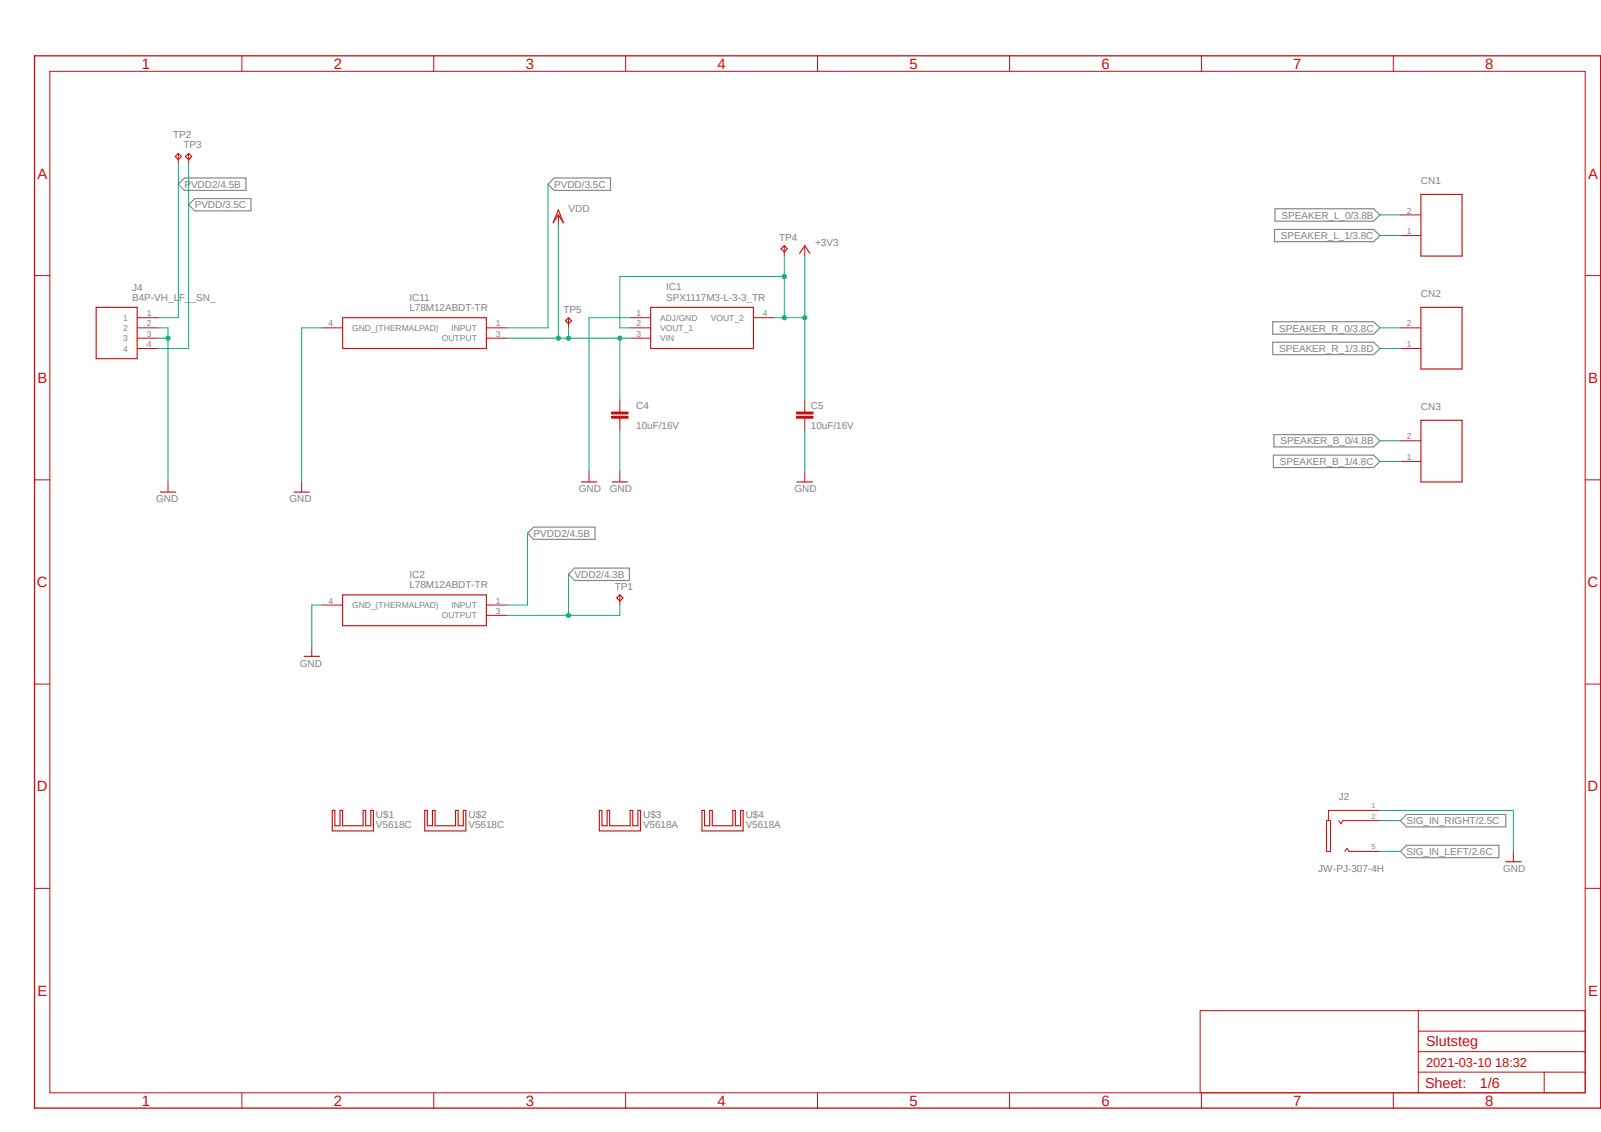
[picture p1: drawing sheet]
<svg xmlns="http://www.w3.org/2000/svg" width="420mm" height="297mm" viewBox="0 0 420 297" stroke-linecap="round" stroke-linejoin="round" font-family="sans-serif">
<path d="M8.5 14.3l411.5 276.9M420 14.5l-411.5 276.8" fill="none" stroke="#fff" stroke-width=".26"/>
<g fill="none" stroke="#808080" stroke-width=".3">
<path d="M48.4 46.7h16.1v3.3h-16.1l-1.6-1.7zM49.5 53.7l1.6-1.6h14.7v3.2h-14.7zM145.4 46.7h14.7v3.3h-14.7l-1.6-1.7zM334.5 54.8h25.8l1.7 1.6-1.7 1.6h-25.8zM334.3 60.2h26l1.7 1.6-1.7 1.6h-26zM333.9 84.4h26.4l1.7 1.6-1.7 1.7h-26.4zM333.9 89.8h26.4l1.7 1.6-1.7 1.6h-26.4zM334.1 119.4h26.2l1.7 1.7-1.7 1.6h-26.2zM334.2 114h26.1l1.7 1.7-1.7 1.6h-26.1zM138.4 139.9l1.6-1.6h16.1v3.2h-16.1zM149.1 150.7l1.6-1.6h14.4v3.2h-14.4zM367.4 215.3l1.6-1.6h26v3.3h-26z"/>
<path d="M367.4 223.4l1.6-1.6h24.2v3.2h-24.2z"/>
</g>
<path d="M146.5 55.1l1.3 3.3-1.3-2-1.4 2zM372.7 51h10.8v16.2h-10.8zM89.9 83.4h37.7v8h-37.7zM170.7 80.6h27v10.8h-27zM372.7 80.6h10.8v16.2h-10.8zM77.1 129.1h4" fill="none" stroke="#c90d0c" stroke-width=".3"/>
<g fill="none" stroke="#c90d0c" stroke-width=".26">
<path d="M13.1 18.7h402.7v268h-402.7zM63.5 14.6v4.1M113.8 14.6v4.1M164.1 14.6v4.1M214.5 14.6v4.1M264.8 14.6v4.1M315.2 14.6v4.1M365.5 14.6v4.1M146.5 56.4v2.7M367.4 56.4h5.3M9.1 72.3h4M367.4 61.8h5.3"/>
<path d="M415.8 72.3h4.1M84.5 86h5.4M127.6 86h5.4M127.6 88.7h5.4M165.3 86h5.4M165.3 88.7h5.4M165.3 83.4h5.4M197.7 83.4h5.3M367.4 91.4h5.3M367.4 86h5.3M211.1 107.6v.5M211.1 109.7v.6"/>
<path d="M9.1 125.9h4M79.1 126.4v2.7M415.8 125.9h4.1M9.1 179.5h4M415.8 179.5h4.1M9.1 233.1h4M415.8 233.1h4.1M372.1 265.2v21.5M372.1 275.9h43.7M372.1 270.6h43.7M415.8 265.2h-101v21.5M63.5 286.7v4"/>
<path d="M113.8 286.7v4M164.1 286.7v4M214.5 286.7v4M264.8 286.7v4M315.2 286.7v4M365.5 286.7v4M372.1 281.3h43.7M405.1 281.3v5.4"/>
</g>
<path d="M9.1 14.6h410.8v276.1h-410.8z" fill="none" stroke="#c90d0c" stroke-width=".34"/>
<path d="M209 109.2h4.3v.5h-4.3z" fill-rule="evenodd" fill="#c90d0c"/>
<path d="M209 109.2h4.3v.5h-4.3z" fill="none" stroke="#c90d0c" stroke-width=".26"/>
<path d="M209 108.1h4.3v.5h-4.3z" fill-rule="evenodd" fill="#c90d0c"/>
<path d="M162.6 107.6v.5M162.6 109.7v.6M209 108.1h4.3v.5h-4.3zM211.1 104.9v2.7M211.1 110.3v2.7" fill="none" stroke="#c90d0c" stroke-width=".26"/>
<path d="M160.4 109.2h4.4v.5h-4.4z" fill-rule="evenodd" fill="#c90d0c"/>
<path d="M160.4 109.2h4.4v.5h-4.4z" fill="none" stroke="#c90d0c" stroke-width=".26"/>
<path d="M160.4 108.1h4.4v.5h-4.4z" fill-rule="evenodd" fill="#c90d0c"/>
<g fill="none" stroke="#c90d0c" stroke-width=".26">
<path d="M46.8 40.3v2.6M49.5 40.3v2.6M205.7 64.5v2.7M211.1 64.5v2.7M36 83.4h5.4M36 86h5.4M36 88.7h5.4M36 91.4h5.4M149.1 83.4v2.6M160.4 108.1h4.4v.5h-4.4zM162.6 104.9v2.7M162.6 110.3v2.7"/>
<path d="M367.4 115.7h5.3M44.1 126.4v2.7M154.5 123.7v2.7M162.6 123.7v2.7M211.1 123.7v2.7M367.4 121.1h5.3M84.5 158.7h5.4M127.6 158.7h5.4M162.6 156.1v2.6M81.8 169.5v2.7M127.6 161.5h5.4M348 215.3h1v8.1h-1z"/>
<path d="M351.2 215.3l.5 .9 .6-.9h9.7M362 212.6h-13.5v2.7M352.8 223.4l.6-.8 .5 .8h8.1M397 223.4v2.7"/>
</g>
<g fill="none" stroke="#c90d0c" stroke-width=".3">
<path d="M46 41.1l.8-.8 .8 .8-.8 .8zM48.6 41.1l.9-.8 .8 .8-.8 .8zM204.9 65.3l.8-.8 .8 .8-.8 .8zM209.8 66.5l1.3-2 1.4 2M25.2 80.6h10.8v13.5h-10.8zM148.3 84.2l.8-.8 .8 .8-.8 .8zM372.7 110.3h10.8v16.1h-10.8zM42.1 129.1h4M152.5 126.4h4M160.6 126.4h4M209.1 126.4h4M89.9 156.1h37.7v8.1h-37.7z"/>
<path d="M162.6 156.1l.8 .8-.8 .8-.8-.8zM79.8 172.2h4M87.2 212.6h.6v4.1h1.4v-4.1h.7v4.1h5.3v-4.1h.7v4.1h1.4v-4.1h.7v5.4h-10.8zM111.4 212.6h.7v4.1h1.4v-4.1h.6v4.1h5.4v-4.1h.7v4.1h1.3v-4.1h.7v5.4h-10.8zM157.2 212.6h.7v4.1h1.4v-4.1h.6v4.1h5.4v-4.1h.7v4.1h1.3v-4.1h.7v5.4h-10.8zM184.1 212.6h.7v4.1h1.4v-4.1h.7v4.1h5.3v-4.1h.7v4.1h1.4v-4.1h.6v5.4h-10.8zM395 226.1h4"/>
</g>
<path d="M41.4 86h2.7v40.4M41.4 88.7h2.7M84.5 86h-5.4v40.4M165.3 83.4h-10.8v40.3M162.6 113v10.7M211.1 113v10.7M84.5 158.7h-2.7v10.8M362 212.6h35v10.8" fill="none" stroke="#0dab76" stroke-width=".26"/>
<circle cx="44.1" cy="88.7" r=".55" fill="#0dab76"/>
<g fill="none" stroke="#0dab76" stroke-width=".26">
<path d="M49.5 42.9v48.5h-8.1M143.8 48.3v37.7h-10.8M146.5 59.1v29.6M362 56.4h5.4M362 61.8h5.4M133 88.7h16.1M362 86h5.4M362 91.4h5.4"/>
<circle cx="44.1" cy="88.7" r=".55"/>
</g>
<circle cx="146.5" cy="88.7" r=".55" fill="#0dab76"/>
<g fill="none" stroke="#0dab76" stroke-width=".26">
<path d="M149.1 88.7h16.2M162.6 88.7v16.2"/>
<circle cx="146.5" cy="88.7" r=".55"/>
</g>
<circle cx="162.6" cy="88.7" r=".55" fill="#0dab76"/>
<g fill="none" stroke="#0dab76" stroke-width=".26">
<path d="M149.1 86v2.7"/>
<circle cx="162.6" cy="88.7" r=".55"/>
</g>
<circle cx="149.1" cy="88.7" r=".55" fill="#0dab76"/>
<g fill="none" stroke="#0dab76" stroke-width=".26">
<path d="M211.1 67.2v37.7"/>
<circle cx="149.1" cy="88.7" r=".55"/>
</g>
<circle cx="211.1" cy="83.4" r=".55" fill="#0dab76"/>
<g fill="none" stroke="#0dab76" stroke-width=".26">
<path d="M203 83.4h8.1M205.7 83.4v-10.8h-43.1v13.4h2.7"/>
<circle cx="211.1" cy="83.4" r=".55"/>
</g>
<circle cx="205.7" cy="83.4" r=".55" fill="#0dab76"/>
<g fill="none" stroke="#0dab76" stroke-width=".26">
<path d="M205.7 67.2v5.4"/>
<circle cx="205.7" cy="83.4" r=".55"/>
</g>
<circle cx="205.7" cy="72.6" r=".55" fill="#0dab76"/>
<g fill="none" stroke="#0dab76" stroke-width=".26">
<path d="M362 115.7h5.4M362 121.1h5.4M149.1 150.7v10.8h-16.1M362 215.3h5.4M362 223.4h5.4"/>
<circle cx="205.7" cy="72.6" r=".55"/>
</g>
<circle cx="149.1" cy="161.5" r=".55" fill="#0dab76"/>
<g fill="none" stroke="#0dab76" stroke-width=".26">
<path d="M46.8 42.9v40.5h-5.4M138.4 139.9v18.8h-5.4M162.6 158.7v2.8h-13.5"/>
<circle cx="149.1" cy="161.5" r=".55"/>
</g>
<g font-size="3.9" fill="#c90d0c">
<text x="37.2" y="18">1</text>
<text x="87.5" y="18">2</text>
<text x="137.9" y="18">3</text>
<text x="188.3" y="18">4</text>
<text x="238.6" y="18">5</text>
<text x="288.9" y="18">6</text>
<text x="339.3" y="18">7</text>
<text x="389.6" y="18">8</text>
<text x="9.8" y="46.9">A</text>
<text x="416.6" y="46.9">A</text>
<text x="9.8" y="100.5">B</text>
<text x="416.6" y="100.5">B</text>
<text x="9.7" y="154.1">C</text>
<text x="416.5" y="154.1">C</text>
<text x="9.7" y="207.6">D</text>
<text x="416.5" y="207.6">D</text>
<text x="9.8" y="261.3">E</text>
<text x="416.6" y="261.3">E</text>
<text x="37.2" y="290.1">1</text>
<text x="87.5" y="290.1">2</text>
<text x="137.9" y="290.1">3</text>
<text x="188.3" y="290.1">4</text>
<text x="238.6" y="290.1">5</text>
<text x="288.9" y="290.1">6</text>
<text x="339.3" y="290.1">7</text>
<text x="389.6" y="290.1">8</text>
</g>
<g font-size="3.8" fill="#c90d0c">
<text x="374.1" y="274.6">Slutsteg</text>
<text x="373.8" y="285.5">Sheet:</text>
<text x="388.2" y="285.4">1/6</text>
</g>
<text font-size="3.4" fill="#c90d0c" x="374.1" y="280">2021-03-10 18:32</text>
<g font-size="2.6" fill="#808080">
<text x="45.4" y="36.2">TP2</text>
<text x="48.1" y="38.9">TP3</text>
<text x="48.4" y="49.3">PVDD2/4.5B</text>
<text x="145.4" y="49.3">PVDD/3.5C</text>
<text x="372.7" y="48.3">CN1</text>
<text x="51.1" y="54.7">PVDD/3.5C</text>
<text x="149.1" y="55.6">VDD</text>
<text x="336.2" y="57.4">SPEAKER_L_0/3.8B</text>
<text x="204.4" y="63.2">TP4</text>
<text x="213.8" y="64.5">+3V3</text>
<text x="336" y="62.7">SPEAKER_L_1/3.8C</text>
<text x="34.7" y="76.2">J4</text>
<text x="174.7" y="76.2">IC1</text>
<text x="372.7" y="78">CN2</text>
<text x="34.7" y="79">B4P-VH_LF__SN_</text>
<text x="107.4" y="81.6">L78M12ABDT-TR</text>
<text x="107.4" y="78.9">IC11</text>
<text x="147.8" y="82">TP5</text>
<text x="174.7" y="78.9">SPX1117M3-L-3-3_TR</text>
<text x="335.6" y="87">SPEAKER_R_0/3.8C</text>
<text x="335.6" y="92.4">SPEAKER_R_1/3.8D</text>
<text x="166.9" y="107.2">C4</text>
<text x="212.7" y="107.2">C5</text>
<text x="372.7" y="107.6">CN3</text>
<text x="166.9" y="112.6">10uF/16V</text>
<text x="212.7" y="112.6">10uF/16V</text>
<text x="335.9" y="116.6">SPEAKER_B_0/4.8B</text>
<text x="335.7" y="122">SPEAKER_B_1/4.8C</text>
<text x="40.9" y="131.8">GND</text>
<text x="75.9" y="131.8">GND</text>
<text x="151.8" y="129.1">GND</text>
<text x="159.9" y="129.1">GND</text>
<text x="208.4" y="129.1">GND</text>
<text x="140" y="140.8">PVDD2/4.5B</text>
<text x="107.4" y="154.3">L78M12ABDT-TR</text>
<text x="107.4" y="151.6">IC2</text>
<text x="150.7" y="151.6">VDD2/4.3B</text>
<text x="161.3" y="154.7">TP1</text>
<text x="78.7" y="174.9">GND</text>
<text x="351.2" y="209.9">J2</text>
<text x="98.6" y="214.7">U$1</text>
<text x="122.9" y="214.7">U$2</text>
<text x="168.7" y="214.7">U$3</text>
<text x="195.6" y="214.7">U$4</text>
<text x="98.6" y="217.3">V5618C</text>
<text x="122.9" y="217.3">V5618C</text>
<text x="168.7" y="217.3">V5618A</text>
<text x="195.6" y="217.3">V5618A</text>
<text x="369" y="216.3">SIG_IN_RIGHT/2.5C</text>
<text x="369" y="224.4">SIG_IN_LEFT/2.6C</text>
<text x="345.8" y="228.8">JW-PJ-307-4H</text>
<text x="394.3" y="228.8">GND</text>
</g>
<g font-size="2.2" fill="#808080">
<text x="369.1" y="56">2</text>
<text x="369.1" y="61.4">1</text>
<text x="38.5" y="83">1</text>
<text x="167" y="83">1</text>
<text x="200.1" y="83">4</text>
<text x="32.3" y="84.2">1</text>
<text x="32.3" y="86.8">2</text>
<text x="32.3" y="89.5">3</text>
<text x="38.5" y="85.6">2</text>
<text x="38.5" y="88.4">3</text>
<text x="86.2" y="85.6">4</text>
<text x="92.4" y="86.8">GND_(THERMALPAD)</text>
<text x="115.9" y="89.5">OUTPUT</text>
<text x="118.4" y="86.8">INPUT</text>
<text x="130.1" y="85.6">1</text>
<text x="130.1" y="88.4">3</text>
<text x="167" y="85.6">2</text>
<text x="167" y="88.4">3</text>
<text x="173.2" y="84.2">ADJ/GND</text>
<text x="173.2" y="86.8">VOUT_1</text>
<text x="173.2" y="89.5">VIN</text>
<text x="186.5" y="84.2">VOUT_2</text>
<text x="369.1" y="85.6">2</text>
<text x="32.3" y="92.2">4</text>
<text x="38.5" y="91.1">4</text>
<text x="369.1" y="91.1">1</text>
<text x="369.1" y="115.3">2</text>
<text x="369.1" y="120.7">1</text>
<text x="86.2" y="158.4">4</text>
<text x="92.4" y="159.6">GND_(THERMALPAD)</text>
<text x="118.4" y="159.6">INPUT</text>
<text x="130.1" y="158.4">1</text>
<text x="130.1" y="161.1">3</text>
<text x="115.9" y="162.3">OUTPUT</text>
</g>
<g font-size="1.9" fill="#808080">
<text x="359.8" y="212.1">1</text>
<text x="359.8" y="214.8">2</text>
<text x="359.8" y="222.9">5</text>
</g>
</svg>
